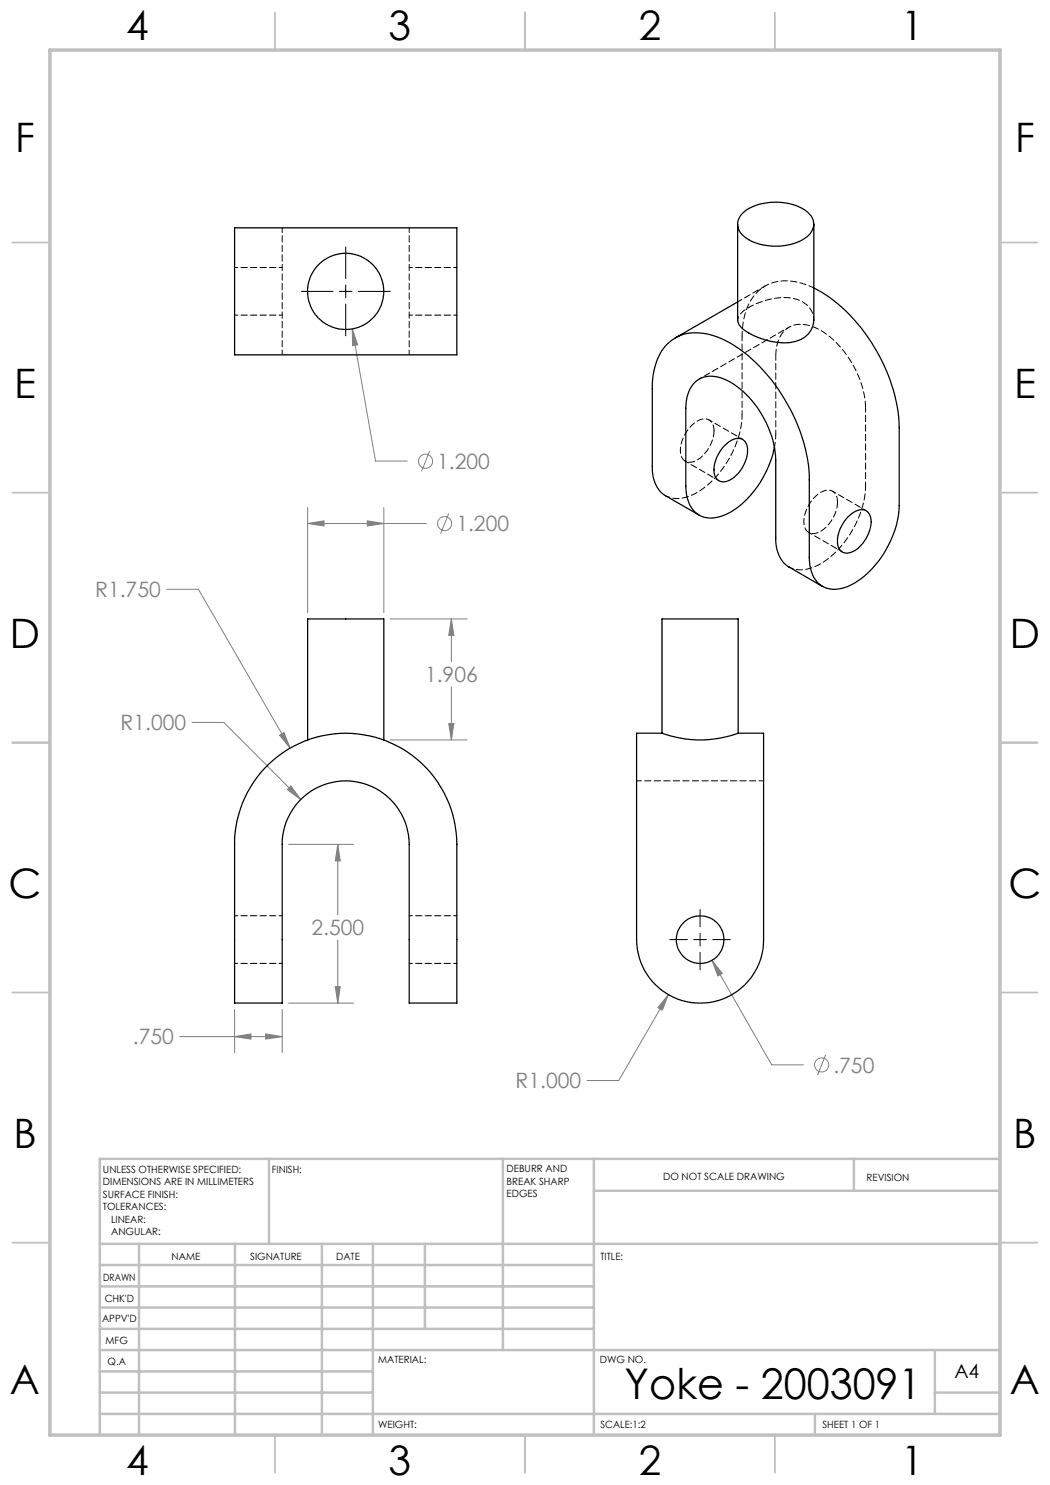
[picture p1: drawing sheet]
<svg xmlns="http://www.w3.org/2000/svg" width="210mm" height="297mm" viewBox="0 0 210 297" stroke-linecap="round" stroke-linejoin="round" font-family="sans-serif">
<g fill="none" stroke="#808080" stroke-width=".2">
<path d="M70.4 65.8l1.1 3.2-1 .1zM70.4 65.8l4.7 26.4h6.4M85.9 90.2l-1.6 4.1M33.3 117.9h6.4l18.3 31.7M61.5 104.7l3.3-.5v1zM61.5 101.5v21M61.5 104.7h23.8M73.4 104.2l3.4 .5-3.4 .5zM76.8 101.5v21M89.7 102.7l-1.6 4M78 123.8h15.5M90.3 123.8l.5 3.3h-1.1z"/>
<path d="M90.3 123.8v8.6M90.3 137.4v10.6M38.4 144.5h6.4l15.3 15.4M55.9 147l.9-.5 1.2 3.1zM58.2 157.2l1.9 2.7-2.6-2zM78 148h15.5M89.7 144.7h1.1l-.5 3.3zM57.7 168.9h13M67.6 168.9l.5 3.3h-1zM67.6 168.9v14.1M67.1 197.3h1l-.5 3.3zM67.6 188v12.6"/>
<path d="M133.7 198.9l-1.2 3.1-.9-.5zM133.7 198.9l-9.9 17.2h-6.4M142.4 192l2.1 2.7-.9 .5zM142.4 192l11.9 21h6.4M35.9 207.3h20.5M46.9 207.3l3.3-.5v1zM46.9 201.9v8.6M53.1 206.8l3.3 .5-3.3 .5zM56.4 201.9v8.6M57.7 200.6h13M165.1 211l-1.6 4"/>
<circle cx="85.1" cy="92.3" r="1.4"/>
<circle cx="88.9" cy="104.7" r="1.41"/>
<circle cx="164.3" cy="213" r="1.41"/>
</g>
<path d="M60.3 58.3h6.3M67.9 58.3h2.5M69.1 49.4v6.3M69.1 57v2.5M71.7 58.3h6.3M69.1 60.8v6.4M134 187.9h3.5M138.7 187.9h2.6M140 181.9v3.5M140 186.7v2.5M140 190.5v3.5M142.6 187.9h3.4" fill="none" stroke="#000" stroke-width=".2"/>
<g fill="none" stroke="#c0c0c0" stroke-width=".35">
<path d="M55 2.5v7.5M105 2.5v7.5M155 2.5v7.5M2.5 48.5h7.5M200 48.5h7.5M2.5 98.5h7.5M200 98.5h7.5M2.5 148.5h7.5M200 148.5h7.5M2.5 198.5h7.5M200 198.5h7.5M2.5 248.5h7.5"/>
<path d="M200 248.5h7.5M55 287v7.5M105 287v7.5M155 287v7.5"/>
</g>
<g fill="none" stroke="#c0c0c0" stroke-width=".5">
<path d="M53.8 231.8v17M100.6 231.8v38.2M118.8 231.8v55.2M118.8 238.2h81.2M170.8 231.8v6.4M200 231.8h-180v55.2M20 248.8h180M20 257.3h98.8M20 253h98.8M27.8 248.8v38.2M47 248.8v38.2M64.4 248.8v38.2"/>
<path d="M74.6 248.8v38.2M85 248.8v17M20 265.8h98.8M20 261.5h98.8M20 278.5h54.6M20 274.3h54.6M20 270h180M187 278.5h13M187 270v12.8M20 282.8h180M163 282.8v4.2"/>
</g>
<path d="M10 10h190v277h-190z" fill="none" stroke="#c0c0c0" stroke-width=".7"/>
<path d="M73.4 104.2l3.4 .5-3.4 .5zM61.5 104.7l3.3-.5v1zM89.7 144.7h1.1l-.5 3.3zM90.3 123.8l.5 3.3h-1.1zM67.6 168.9l.5 3.3h-1zM67.1 197.3h1l-.5 3.3zM46.9 207.3l3.3-.5v1zM53.1 206.8l3.3 .5-3.3 .5zM58.2 157.2l-.7 .7 2.6 2zM55.9 147l2.1 2.6-1.2-3.1zM70.4 65.8l.1 3.3 1-.1zM142.4 192l1.2 3.2 .9-.5zM133.7 198.9l-2.1 2.6 .9 .5z" fill="#808080"/>
<g fill="none" stroke="#000" stroke-width=".25">
<path d="M46.9 45.6h44.5v25.4h-44.5zM147.5 44.8v19.3a2.75 2.75 0 0 0 1.4 2 14 14 0 0 0 10.2 2.2 4.5 4.5 0 0 0 3.6-4.2l.1-19.3M148.4 42.8a10.3 10.3 0 0 1 8.9-2.2 6.6 6.6 0 0 1 5.3 3.4 3.5 3.5 0 0 1-2.2 4 11.4 11.4 0 0 1-11.5-.7 2.95 2.95 0 0 1-.5-4.5zM162.8 57.6a32.9 32.9 0 0 1 14.3 16.2 31 31 0 0 1 2.7 11.7v15.6a19.6 19.6 0 0 1-9.6 15.9 5.4 5.4 0 0 1-6.9-.8 7.6 7.6 0 0 1-1.4-4.7v-15.6a33.8 33.8 0 0 0-7.6-20 26.1 26.1 0 0 0-11.5-8.7 8.8 8.8 0 0 0-9.2 1.4 12.3 12.3 0 0 0-3.1 9.1v15.6a6.5 6.5 0 0 0 2.6 5.8l6.7 3.9M147.5 60.4l-12.5 7.2M144.8 89.2a3.3 3.3 0 0 1 3.7-1.3 3.1 3.1 0 0 1 .8 3.6 6.5 6.5 0 0 1-4.5 4.9 2 2 0 0 1-2-2.4 7.3 7.3 0 0 1 2-4.8zM154.9 89.4a19.5 19.5 0 0 1-9.4 13.3 5.4 5.4 0 0 1-6.9-.7 7.8 7.8 0 0 1-1.4-4.8v-15.5a6.6 6.6 0 0 1 2.6-5.9 6.7 6.7 0 0 1 7 1.1 20.1 20.1 0 0 1 8.4 15.1v15.6a6.5 6.5 0 0 0 2.6 5.8l6.7 3.9M169.5 103.5a3.4 3.4 0 0 1 3.7-1.4 3.1 3.1 0 0 1 .8 3.7 6.8 6.8 0 0 1-4.1 4.8 1.94 1.94 0 0 1-2.4-2.4 7.3 7.3 0 0 1 2-4.7zM53 153.6a22.2 22.2 0 0 1 24.4-5.4 22.2 22.2 0 0 1 14 20.7v31.7h-9.6v-31.7a12.7 12.7 0 0 0-12.7-12.7 12.7 12.7 0 0 0-12.7 12.7v31.7h-9.5v-31.7a22 22 0 0 1 6.1-15.3zM61.5 148v-24.2h15.3v24.2M132.4 146.6h-5.1v41.3a12.7 12.7 0 0 0 12.7 12.7 12.7 12.7 0 0 0 12.7-12.7v-41.3h-5.1M132.4 146.6a22.2 22.2 0 0 0 15.2 0"/>
<path d="M132.4 146.6v-22.8h15.2v22.8"/>
<circle cx="69.1" cy="58.3" r="7.6"/>
<circle cx="140" cy="187.9" r="4.8"/>
</g>
<path d="M56.4 53.5h-9.5M91.4 53.5h-9.6M46.9 63h9.5M81.8 63h9.6M137.1 92.2l6.7 3.9M148.6 87.9l-6.8-3.9M161.8 106.5l6.7 3.9M173.3 102.1l-6.8-3.9M46.9 192.7h9.5M56.4 183.2h-9.5M81.8 192.7h9.6M91.4 183.2h-9.6" fill="none" stroke="#000" stroke-width=".2" stroke-dasharray="1.3 .6" stroke-dashoffset=".6"/>
<path d="M153 57.2l-5.5 3.2M56.4 71v-25.4M81.8 71v-25.4M148.4 82.9a19.6 19.6 0 0 1-9.6 15.9 6 6 0 0 1-5.7 .3M154.9 89.4l.3-2.6M173.1 97.2a19.6 19.6 0 0 1-9.6 15.9 6 6 0 0 1-5.7 .3M152.7 156.2h-25.4" fill="none" stroke="#000" stroke-width=".2" stroke-dasharray="1.3 .6" stroke-dashoffset=".3"/>
<path d="M148.4 67.4v15.5M162.8 64a4.5 4.5 0 0 0-4.3-4.3 13.5 13.5 0 0 0-10.4 3.1l-.4 .5-.1 .7M155.2 86.8v-15.5M173.1 81.6v15.6" fill="none" stroke="#000" stroke-width=".2" stroke-dasharray="1.3 .6" stroke-dashoffset=".5"/>
<path d="M162.8 57.6a10.3 10.3 0 0 0-10.1-.2 10.4 10.4 0 0 0-4.2 8.1l-.1 1.9" fill="none" stroke="#000" stroke-width=".2" stroke-dasharray="1.3 .6" stroke-dashoffset=".2"/>
<path d="M155.2 71.3a6.1 6.1 0 0 1 3.1-6.1 7.5 7.5 0 0 1 7.1 1.7 20.1 20.1 0 0 1 7.7 14.7" fill="none" stroke="#000" stroke-width=".2" stroke-dasharray="1.3 .6" stroke-dashoffset="-.1"/>
<path d="M142.8 86.2a2.03 2.03 0 0 0-.9-2.1 2.03 2.03 0 0 0-2.3 0 7.1 7.1 0 0 0-3.4 6.8 1.92 1.92 0 0 0 3 1.2 7.4 7.4 0 0 0 3.6-5.9M167.5 100.4a2.03 2.03 0 0 0-.9-2.1 2.03 2.03 0 0 0-2.3 .1 7.1 7.1 0 0 0-3.4 6.8 1.92 1.92 0 0 0 3 1.2 7.4 7.4 0 0 0 3.6-6" fill="none" stroke="#000" stroke-width=".2" stroke-dasharray="1.3 .6" stroke-dashoffset=".1"/>
<path d="M157.8 65.5l-18 10.3" fill="none" stroke="#000" stroke-width=".2" stroke-dasharray="1.3 .6" stroke-dashoffset=".7"/>
<text font-size="8.5" x="124.9" y="279.7">Yoke - 2003091</text>
<g font-size="8.1">
<text x="25.2" y="8">4</text>
<text x="77.7" y="8">3</text>
<text x="127.7" y="8">2</text>
<text x="180.2" y="8">1</text>
<text x="3" y="30.4">F</text>
<text x="203" y="30.4">F</text>
<text x="2.8" y="79.6">E</text>
<text x="202.8" y="79.6">E</text>
<text x="2" y="129.6">D</text>
<text x="202" y="129.6">D</text>
<text x="1.7" y="179.6">C</text>
<text x="201.7" y="179.6">C</text>
<text x="2.7" y="229.6">B</text>
<text x="202.7" y="229.6">B</text>
<text x="2" y="278.9">A</text>
<text x="202" y="278.9">A</text>
<text x="25.2" y="295">4</text>
<text x="77.7" y="295">3</text>
<text x="127.7" y="295">2</text>
<text x="180.2" y="295">1</text>
</g>
<g font-size="4.2" fill="#808080">
<text x="87.5" y="93.8">1.200</text>
<text x="91.3" y="106.3">1.200</text>
<text x="19" y="119.5">R1.750</text>
<text x="85" y="136.5">1.906</text>
<text x="24.1" y="146.1">R1.000</text>
<text x="62.3" y="187.1">2.500</text>
<text x="26.6" y="208.9">.750</text>
<text x="166.7" y="214.5">.750</text>
<text x="103.1" y="217.7">R1.000</text>
</g>
<text font-size="3.9" x="190.9" y="275.5">A4</text>
<g font-size="2">
<text x="20.6" y="234.6">UNLESS OTHERWISE SPECIFIED:</text>
<text x="20.6" y="237.1">DIMENSIONS ARE IN MILLIMETERS</text>
<text x="20.6" y="239.6">SURFACE FINISH:</text>
<text x="54.4" y="234.6">FINISH:</text>
<text x="101.3" y="234.5">DEBURR AND</text>
<text x="101.3" y="237">BREAK SHARP</text>
<text x="101.3" y="239.5">EDGES</text>
<text x="132.6" y="236">DO NOT SCALE DRAWING</text>
<text x="173.3" y="236.2">REVISION</text>
<text x="20.6" y="242.1">TOLERANCES:</text>
<text x="22.2" y="244.6">LINEAR:</text>
<text x="22.2" y="247.1">ANGULAR:</text>
<text x="34.3" y="252">NAME</text>
<text x="50" y="251.9">SIGNATURE</text>
<text x="67.2" y="251.9">DATE</text>
<text x="120.1" y="251.9">TITLE:</text>
<text x="20.6" y="256.1">DRAWN</text>
<text x="20.9" y="260.3">CHK'D</text>
<text x="20.4" y="264.4">APPV'D</text>
<text x="21.1" y="268.8">MFG</text>
<text x="21.5" y="273">Q.A</text>
<text x="75.6" y="272.5">MATERIAL:</text>
<text x="120" y="272.5">DWG NO.</text>
<text x="75.6" y="285.5">WEIGHT:</text>
<text x="120.1" y="285.6">SCALE:1:2</text>
<text x="164.5" y="285.6">SHEET 1 OF 1</text>
</g>
</svg>
